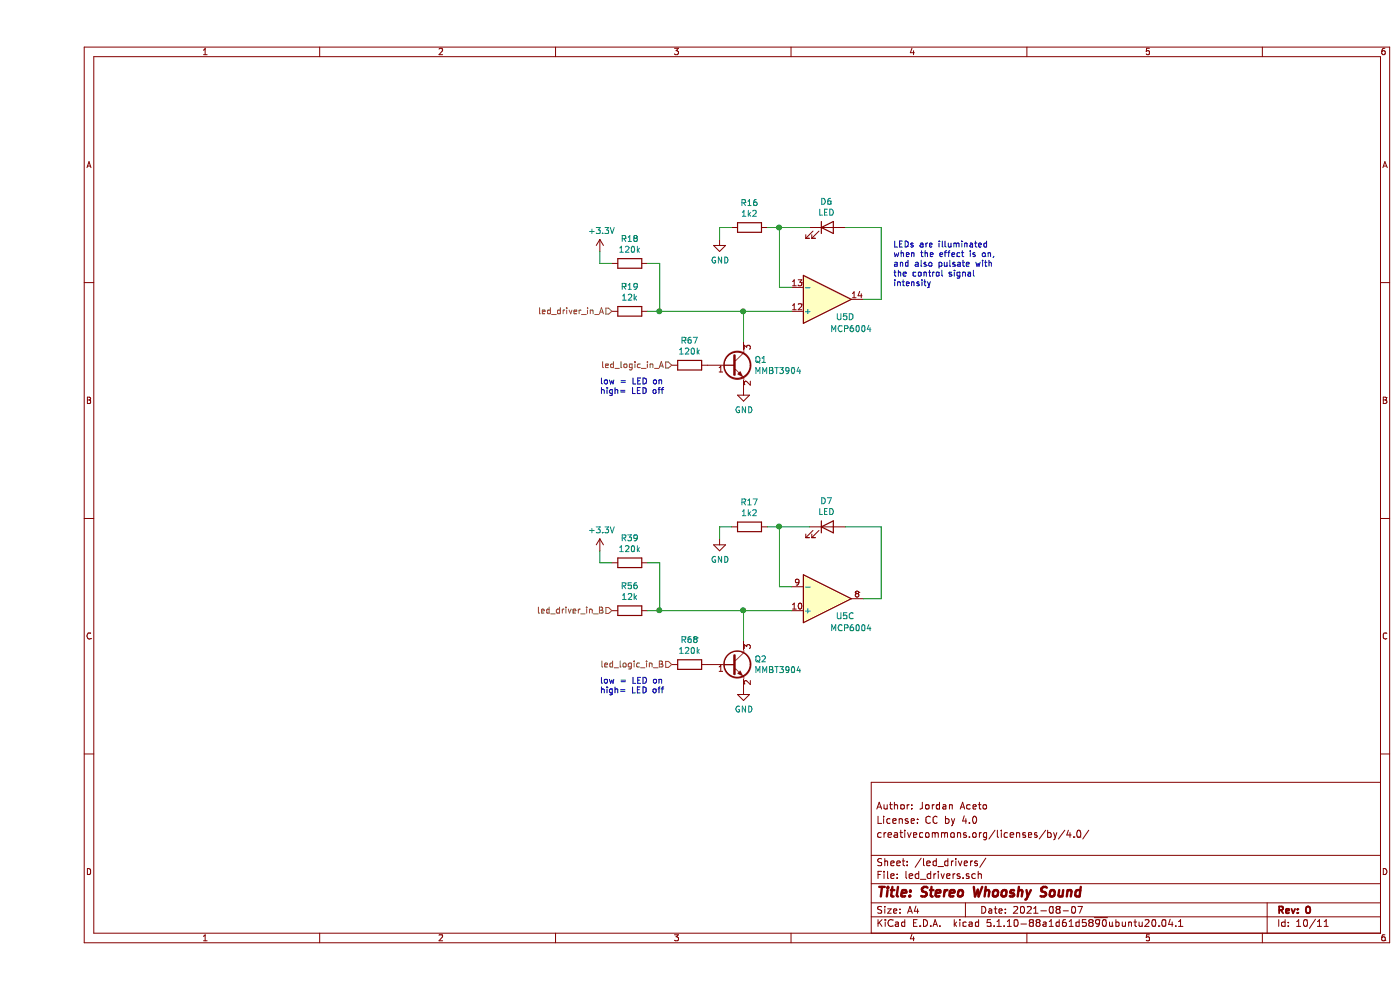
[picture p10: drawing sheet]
EESchema Schematic File Version 4
EELAYER 30 0
EELAYER END
$Descr A4 11693 8268
encoding utf-8
Sheet 10 11
Title "Stereo Whooshy Sound"
Date "2021-08-07"
Rev "0"
Comp ""
Comment1 "creativecommons.org/licenses/by/4.0/"
Comment2 "License: CC by 4.0"
Comment3 "Author: Jordan Aceto"
Comment4 ""
$EndDescr
Wire Wire Line
	6900 2500 7050 2500
Wire Wire Line
	7050 2500 7050 1900
Wire Wire Line
	7050 1900 6750 1900
Wire Wire Line
	6300 2400 6200 2400
Wire Wire Line
	6200 2400 6200 1900
Wire Wire Line
	6200 1900 6450 1900
$Comp
L power:GND #PWR0151
U 1 1
P 5700 2000
F 0 "#PWR0151" H 5700 1750 50  0001 C CNN
F 1 "GND" H 5705 1827 50  0000 C CNN
F 2 "" H 5700 2000 50  0001 C CNN
F 3 "" H 5700 2000 50  0001 C CNN
	1    5700 2000
	1    0    0    -1  
$EndComp
Wire Wire Line
	5700 2000 5700 1900
Wire Wire Line
	5700 1900 5800 1900
Wire Wire Line
	6100 1900 6200 1900
Connection ~ 6200 1900
Wire Wire Line
	6900 5000 7050 5000
Wire Wire Line
	6300 4900 6200 4900
Wire Wire Line
	7050 5000 7050 4400
Wire Wire Line
	7050 4400 6750 4400
Wire Wire Line
	6200 4900 6200 4400
Wire Wire Line
	6200 4400 6450 4400
$Comp
L power:GND #PWR0152
U 1 1
P 5700 4500
F 0 "#PWR0152" H 5700 4250 50  0001 C CNN
F 1 "GND" H 5705 4327 50  0000 C CNN
F 2 "" H 5700 4500 50  0001 C CNN
F 3 "" H 5700 4500 50  0001 C CNN
	1    5700 4500
	1    0    0    -1  
$EndComp
Wire Wire Line
	5700 4500 5700 4400
Wire Wire Line
	5700 4400 5800 4400
Wire Wire Line
	6100 4400 6200 4400
Connection ~ 6200 4400
$Comp
L Device:LED D6
U 1 1
P 6600 1900
F 0 "D6" H 6593 2117 50  0000 C CNN
F 1 "LED" H 6593 2026 50  0000 C CNN
F 2 "LED_THT:LED_D5.0mm" H 6600 1900 50  0001 C CNN
F 3 "~" H 6600 1900 50  0001 C CNN
	1    6600 1900
	1    0    0    -1  
$EndComp
$Comp
L Device:LED D7
U 1 1
P 6600 4400
F 0 "D7" H 6593 4617 50  0000 C CNN
F 1 "LED" H 6593 4526 50  0000 C CNN
F 2 "LED_THT:LED_D5.0mm" H 6600 4400 50  0001 C CNN
F 3 "~" H 6600 4400 50  0001 C CNN
	1    6600 4400
	1    0    0    -1  
$EndComp
$Comp
L Amplifier_Operational:MCP6004 U?
U 3 1
P 6600 5000
AR Path="/5FB7F061/611977A9" Ref="U?"  Part="1" 
AR Path="/611FAE47/611977A9" Ref="U5"  Part="3" 
F 0 "U5" H 6750 5150 50  0000 C CNN
F 1 "MCP6004" H 6800 5250 50  0000 C CNN
F 2 "Package_SO:TSSOP-14_4.4x5mm_P0.65mm" H 6550 5100 50  0001 C CNN
F 3 "http://ww1.microchip.com/downloads/en/DeviceDoc/21733j.pdf" H 6650 5200 50  0001 C CNN
	3    6600 5000
	1    0    0    1   
$EndComp
$Comp
L Amplifier_Operational:MCP6004 U?
U 4 1
P 6600 2500
AR Path="/5FB7F061/61197E22" Ref="U?"  Part="1" 
AR Path="/611FAE47/61197E22" Ref="U5"  Part="4" 
F 0 "U5" H 6750 2650 50  0000 C CNN
F 1 "MCP6004" H 6800 2750 50  0000 C CNN
F 2 "Package_SO:TSSOP-14_4.4x5mm_P0.65mm" H 6550 2600 50  0001 C CNN
F 3 "http://ww1.microchip.com/downloads/en/DeviceDoc/21733j.pdf" H 6650 2700 50  0001 C CNN
	4    6600 2500
	1    0    0    1   
$EndComp
$Comp
L Device:R R16
U 1 1
P 5950 1900
F 0 "R16" V 5743 1900 50  0000 C CNN
F 1 "1k2" V 5834 1900 50  0000 C CNN
F 2 "Resistor_SMD:R_0603_1608Metric" V 5880 1900 50  0001 C CNN
F 3 "~" H 5950 1900 50  0001 C CNN
	1    5950 1900
	0    1    1    0   
$EndComp
$Comp
L Device:R R17
U 1 1
P 5950 4400
F 0 "R17" V 5743 4400 50  0000 C CNN
F 1 "1k2" V 5834 4400 50  0000 C CNN
F 2 "Resistor_SMD:R_0603_1608Metric" V 5880 4400 50  0001 C CNN
F 3 "~" H 5950 4400 50  0001 C CNN
	1    5950 4400
	0    1    1    0   
$EndComp
Text HLabel 5300 3050 0    50   Input ~ 0
led_logic_in_A
Text HLabel 4800 2600 0    50   Input ~ 0
led_driver_in_A
Text HLabel 5300 5550 0    50   Input ~ 0
led_logic_in_B
Text HLabel 4800 5100 0    50   Input ~ 0
led_driver_in_B
$Comp
L Device:R R19
U 1 1
P 4950 2600
F 0 "R19" V 4743 2600 50  0000 C CNN
F 1 "12k" V 4834 2600 50  0000 C CNN
F 2 "Resistor_SMD:R_0603_1608Metric" V 4880 2600 50  0001 C CNN
F 3 "~" H 4950 2600 50  0001 C CNN
	1    4950 2600
	0    1    1    0   
$EndComp
$Comp
L Device:R R18
U 1 1
P 4950 2200
F 0 "R18" V 4743 2200 50  0000 C CNN
F 1 "120k" V 4834 2200 50  0000 C CNN
F 2 "Resistor_SMD:R_0603_1608Metric" V 4880 2200 50  0001 C CNN
F 3 "~" H 4950 2200 50  0001 C CNN
	1    4950 2200
	0    1    1    0   
$EndComp
Wire Wire Line
	5100 2600 5200 2600
Wire Wire Line
	5100 2200 5200 2200
Wire Wire Line
	5200 2200 5200 2600
Connection ~ 5200 2600
$Comp
L power:+3.3V #PWR0124
U 1 1
P 4700 2100
F 0 "#PWR0124" H 4700 1950 50  0001 C CNN
F 1 "+3.3V" H 4715 2273 50  0000 C CNN
F 2 "" H 4700 2100 50  0001 C CNN
F 3 "" H 4700 2100 50  0001 C CNN
	1    4700 2100
	1    0    0    -1  
$EndComp
Wire Wire Line
	4700 2100 4700 2200
Wire Wire Line
	4700 2200 4800 2200
$Comp
L Device:R R56
U 1 1
P 4950 5100
F 0 "R56" V 4743 5100 50  0000 C CNN
F 1 "12k" V 4834 5100 50  0000 C CNN
F 2 "Resistor_SMD:R_0603_1608Metric" V 4880 5100 50  0001 C CNN
F 3 "~" H 4950 5100 50  0001 C CNN
	1    4950 5100
	0    1    1    0   
$EndComp
$Comp
L Device:R R39
U 1 1
P 4950 4700
F 0 "R39" V 4743 4700 50  0000 C CNN
F 1 "120k" V 4834 4700 50  0000 C CNN
F 2 "Resistor_SMD:R_0603_1608Metric" V 4880 4700 50  0001 C CNN
F 3 "~" H 4950 4700 50  0001 C CNN
	1    4950 4700
	0    1    1    0   
$EndComp
Wire Wire Line
	5100 5100 5200 5100
Wire Wire Line
	5100 4700 5200 4700
Wire Wire Line
	5200 4700 5200 5100
$Comp
L power:+3.3V #PWR0125
U 1 1
P 4700 4600
F 0 "#PWR0125" H 4700 4450 50  0001 C CNN
F 1 "+3.3V" H 4715 4773 50  0000 C CNN
F 2 "" H 4700 4600 50  0001 C CNN
F 3 "" H 4700 4600 50  0001 C CNN
	1    4700 4600
	1    0    0    -1  
$EndComp
Wire Wire Line
	4700 4600 4700 4700
Wire Wire Line
	4700 4700 4800 4700
Wire Wire Line
	5200 5100 5900 5100
$Comp
L Transistor_BJT:MMBT3904 Q1
U 1 1
P 5800 3050
F 0 "Q1" H 5991 3096 50  0000 L CNN
F 1 "MMBT3904" H 5991 3005 50  0000 L CNN
F 2 "Package_TO_SOT_SMD:SOT-23" H 6000 2975 50  0001 L CIN
F 3 "https://www.onsemi.com/pub/Collateral/2N3903-D.PDF" H 5800 3050 50  0001 L CNN
	1    5800 3050
	1    0    0    -1  
$EndComp
$Comp
L power:GND #PWR0153
U 1 1
P 5900 3250
F 0 "#PWR0153" H 5900 3000 50  0001 C CNN
F 1 "GND" H 5905 3077 50  0000 C CNN
F 2 "" H 5900 3250 50  0001 C CNN
F 3 "" H 5900 3250 50  0001 C CNN
	1    5900 3250
	1    0    0    -1  
$EndComp
$Comp
L Device:R R67
U 1 1
P 5450 3050
F 0 "R67" V 5243 3050 50  0000 C CNN
F 1 "120k" V 5334 3050 50  0000 C CNN
F 2 "Resistor_SMD:R_0603_1608Metric" V 5380 3050 50  0001 C CNN
F 3 "~" H 5450 3050 50  0001 C CNN
	1    5450 3050
	0    1    1    0   
$EndComp
Wire Wire Line
	5200 2600 5900 2600
Wire Wire Line
	5900 2850 5900 2600
Connection ~ 5900 2600
Wire Wire Line
	5900 2600 6300 2600
$Comp
L Transistor_BJT:MMBT3904 Q2
U 1 1
P 5800 5550
F 0 "Q2" H 5991 5596 50  0000 L CNN
F 1 "MMBT3904" H 5991 5505 50  0000 L CNN
F 2 "Package_TO_SOT_SMD:SOT-23" H 6000 5475 50  0001 L CIN
F 3 "https://www.onsemi.com/pub/Collateral/2N3903-D.PDF" H 5800 5550 50  0001 L CNN
	1    5800 5550
	1    0    0    -1  
$EndComp
$Comp
L power:GND #PWR0154
U 1 1
P 5900 5750
F 0 "#PWR0154" H 5900 5500 50  0001 C CNN
F 1 "GND" H 5905 5577 50  0000 C CNN
F 2 "" H 5900 5750 50  0001 C CNN
F 3 "" H 5900 5750 50  0001 C CNN
	1    5900 5750
	1    0    0    -1  
$EndComp
$Comp
L Device:R R68
U 1 1
P 5450 5550
F 0 "R68" V 5243 5550 50  0000 C CNN
F 1 "120k" V 5334 5550 50  0000 C CNN
F 2 "Resistor_SMD:R_0603_1608Metric" V 5380 5550 50  0001 C CNN
F 3 "~" H 5450 5550 50  0001 C CNN
	1    5450 5550
	0    1    1    0   
$EndComp
Wire Wire Line
	5900 5350 5900 5100
Connection ~ 5200 5100
Connection ~ 5900 5100
Wire Wire Line
	5900 5100 6300 5100
Text Notes 4700 3300 0    50   ~ 0
low = LED on\nhigh= LED off
Text Notes 4700 5800 0    50   ~ 0
low = LED on\nhigh= LED off
Text Notes 7150 2400 0    50   ~ 0
LEDs are illuminated\nwhen the effect is on,\nand also pulsate with\nthe control signal\nintensity
$EndSCHEMATC
